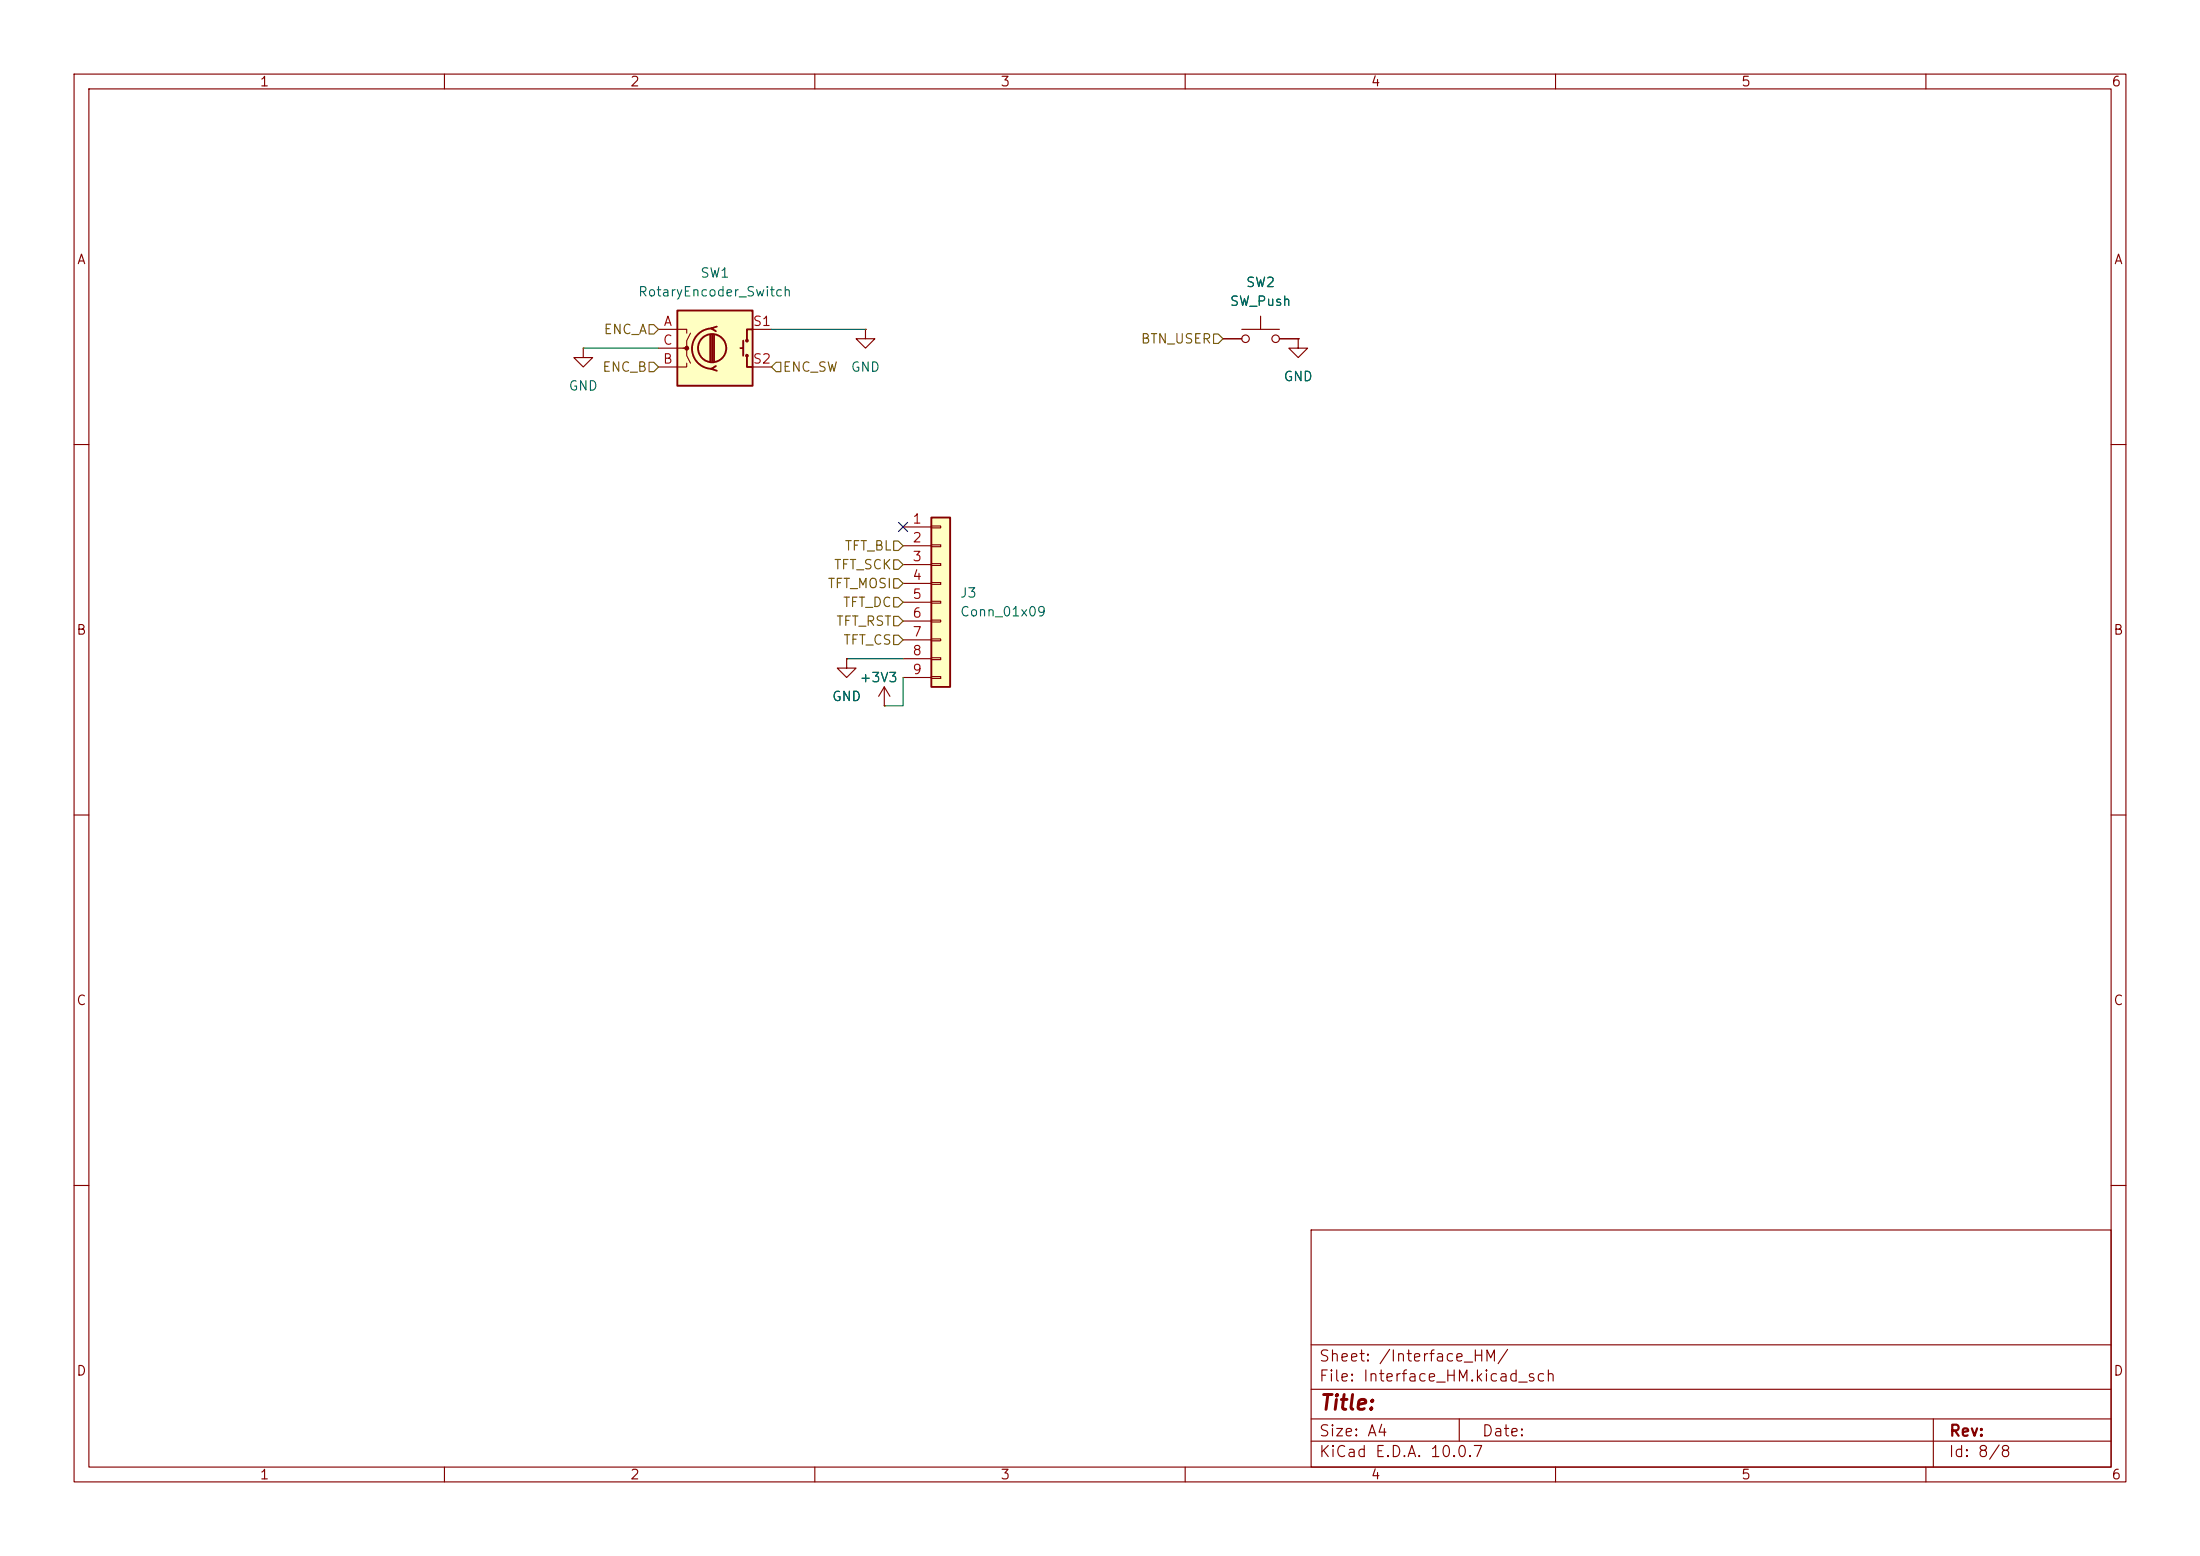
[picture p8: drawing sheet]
(kicad_sch
 (version 20260306)
 (generator "eeschema")
 (generator_version "10.0")
 (paper "A4")
 (lib_symbols
  (symbol "Connector_Generic:Conn_01x09"
   (pin_names
    (offset 1.016) (hide yes)) (exclude_from_sim no) (in_bom yes) (on_board yes)
   (in_pos_files yes)
   (duplicate_pin_numbers_are_jumpers no)
   (property "Reference" "J" (at 0 12.7 0) (show_name no) (do_not_autoplace no) (effects (font (size 1.27 1.27))))
   (property "Value" "Conn_01x09" (at 0 -12.7 0) (show_name no) (do_not_autoplace no) (effects (font (size 1.27 1.27))))
   (property "Footprint" "" (at 0 0 0) (show_name no) (do_not_autoplace no) (hide yes) (effects (font (size 1.27 1.27))))
   (property "Datasheet" "" (at 0 0 0) (show_name no) (do_not_autoplace no) (hide yes) (effects (font (size 1.27 1.27))))
   (property "Description" "Generic connector, single row, 01x09, script generated (kicad-library-utils/schlib/autogen/connector/)" (at 0 0 0) (show_name no) (do_not_autoplace no) (hide yes) (effects (font (size 1.27 1.27))))
   (symbol "Conn_01x09_1_1"
    (rectangle (start -1.27 11.43) (end 1.27 -11.43) (stroke (width 0.254) (type default)) (fill (type background)))
    (rectangle (start -1.27 10.287) (end 0 10.033) (stroke (width 0.1524) (type default)) (fill (type none)))
    (rectangle (start -1.27 7.747) (end 0 7.493) (stroke (width 0.1524) (type default)) (fill (type none)))
    (rectangle (start -1.27 5.207) (end 0 4.953) (stroke (width 0.1524) (type default)) (fill (type none)))
    (rectangle (start -1.27 2.667) (end 0 2.413) (stroke (width 0.1524) (type default)) (fill (type none)))
    (rectangle (start -1.27 0.127) (end 0 -0.127) (stroke (width 0.1524) (type default)) (fill (type none)))
    (rectangle (start -1.27 -2.413) (end 0 -2.667) (stroke (width 0.1524) (type default)) (fill (type none)))
    (rectangle (start -1.27 -4.953) (end 0 -5.207) (stroke (width 0.1524) (type default)) (fill (type none)))
    (rectangle (start -1.27 -7.493) (end 0 -7.747) (stroke (width 0.1524) (type default)) (fill (type none)))
    (rectangle (start -1.27 -10.033) (end 0 -10.287) (stroke (width 0.1524) (type default)) (fill (type none)))
    (pin passive line (at -5.08 10.16 0) (length 3.81) (name "Pin_1" (effects (font (size 1.27 1.27)))) (number "1" (effects (font (size 1.27 1.27)))))
    (pin passive line (at -5.08 7.62 0) (length 3.81) (name "Pin_2" (effects (font (size 1.27 1.27)))) (number "2" (effects (font (size 1.27 1.27)))))
    (pin passive line (at -5.08 5.08 0) (length 3.81) (name "Pin_3" (effects (font (size 1.27 1.27)))) (number "3" (effects (font (size 1.27 1.27)))))
    (pin passive line (at -5.08 2.54 0) (length 3.81) (name "Pin_4" (effects (font (size 1.27 1.27)))) (number "4" (effects (font (size 1.27 1.27)))))
    (pin passive line (at -5.08 0 0) (length 3.81) (name "Pin_5" (effects (font (size 1.27 1.27)))) (number "5" (effects (font (size 1.27 1.27)))))
    (pin passive line (at -5.08 -2.54 0) (length 3.81) (name "Pin_6" (effects (font (size 1.27 1.27)))) (number "6" (effects (font (size 1.27 1.27)))))
    (pin passive line (at -5.08 -5.08 0) (length 3.81) (name "Pin_7" (effects (font (size 1.27 1.27)))) (number "7" (effects (font (size 1.27 1.27)))))
    (pin passive line (at -5.08 -7.62 0) (length 3.81) (name "Pin_8" (effects (font (size 1.27 1.27)))) (number "8" (effects (font (size 1.27 1.27)))))
    (pin passive line (at -5.08 -10.16 0) (length 3.81) (name "Pin_9" (effects (font (size 1.27 1.27)))) (number "9" (effects (font (size 1.27 1.27))))))
   (embedded_fonts no))
  (symbol "Device:RotaryEncoder_Switch"
   (pin_names
    (offset 0.254) (hide yes)) (exclude_from_sim no) (in_bom yes) (on_board yes)
   (in_pos_files yes)
   (duplicate_pin_numbers_are_jumpers no)
   (property "Reference" "SW" (at 0 6.604 0) (show_name no) (do_not_autoplace no) (effects (font (size 1.27 1.27))))
   (property "Value" "RotaryEncoder_Switch" (at 0 -6.604 0) (show_name no) (do_not_autoplace no) (effects (font (size 1.27 1.27))))
   (property "Footprint" "" (at -3.81 4.064 0) (show_name no) (do_not_autoplace no) (hide yes) (effects (font (size 1.27 1.27))))
   (property "Datasheet" "" (at 0 6.604 0) (show_name no) (do_not_autoplace no) (hide yes) (effects (font (size 1.27 1.27))))
   (property "Description" "Rotary encoder, dual channel, incremental quadrate outputs, with switch" (at 0 0 0) (show_name no) (do_not_autoplace no) (hide yes) (effects (font (size 1.27 1.27))))
   (symbol "RotaryEncoder_Switch_0_1"
    (rectangle (start -5.08 5.08) (end 5.08 -5.08) (stroke (width 0.254) (type default)) (fill (type background)))
    (polyline (pts (xy -5.08 2.54) (xy -3.81 2.54) (xy -3.81 2.032)) (stroke (width 0) (type default)) (fill (type none)))
    (polyline (pts (xy -5.08 0) (xy -3.81 0) (xy -3.81 -1.016) (xy -3.302 -2.032)) (stroke (width 0) (type default)) (fill (type none)))
    (polyline (pts (xy -5.08 -2.54) (xy -3.81 -2.54) (xy -3.81 -2.032)) (stroke (width 0) (type default)) (fill (type none)))
    (polyline (pts (xy -4.318 0) (xy -3.81 0) (xy -3.81 1.016) (xy -3.302 2.032)) (stroke (width 0) (type default)) (fill (type none)))
    (circle (center -3.81 0) (radius 0.254) (stroke (width 0) (type default)) (fill (type outline)))
    (polyline (pts (xy -0.635 -1.778) (xy -0.635 1.778)) (stroke (width 0.254) (type default)) (fill (type none)))
    (circle (center -0.381 0) (radius 1.905) (stroke (width 0.254) (type default)) (fill (type none)))
    (polyline (pts (xy -0.381 -1.778) (xy -0.381 1.778)) (stroke (width 0.254) (type default)) (fill (type none)))
    (arc (start -0.381 -2.794) (mid -3.0988 -0.0635) (end -0.381 2.667) (stroke (width 0.254) (type default)) (fill (type none)))
    (polyline (pts (xy -0.127 1.778) (xy -0.127 -1.778)) (stroke (width 0.254) (type default)) (fill (type none)))
    (polyline (pts (xy 0.254 2.921) (xy -0.508 2.667) (xy 0.127 2.286)) (stroke (width 0.254) (type default)) (fill (type none)))
    (polyline (pts (xy 0.254 -3.048) (xy -0.508 -2.794) (xy 0.127 -2.413)) (stroke (width 0.254) (type default)) (fill (type none)))
    (polyline (pts (xy 3.81 1.016) (xy 3.81 -1.016)) (stroke (width 0.254) (type default)) (fill (type none)))
    (polyline (pts (xy 3.81 0) (xy 3.429 0)) (stroke (width 0.254) (type default)) (fill (type none)))
    (circle (center 4.318 1.016) (radius 0.127) (stroke (width 0.254) (type default)) (fill (type none)))
    (circle (center 4.318 -1.016) (radius 0.127) (stroke (width 0.254) (type default)) (fill (type none)))
    (polyline (pts (xy 5.08 2.54) (xy 4.318 2.54) (xy 4.318 1.016)) (stroke (width 0.254) (type default)) (fill (type none)))
    (polyline (pts (xy 5.08 -2.54) (xy 4.318 -2.54) (xy 4.318 -1.016)) (stroke (width 0.254) (type default)) (fill (type none))))
   (symbol "RotaryEncoder_Switch_1_1"
    (pin passive line (at -7.62 2.54 0) (length 2.54) (name "A" (effects (font (size 1.27 1.27)))) (number "A" (effects (font (size 1.27 1.27)))))
    (pin passive line (at -7.62 -2.54 0) (length 2.54) (name "B" (effects (font (size 1.27 1.27)))) (number "B" (effects (font (size 1.27 1.27)))))
    (pin passive line (at -7.62 0 0) (length 2.54) (name "C" (effects (font (size 1.27 1.27)))) (number "C" (effects (font (size 1.27 1.27)))))
    (pin passive line (at 7.62 2.54 180) (length 2.54) (name "S1" (effects (font (size 1.27 1.27)))) (number "S1" (effects (font (size 1.27 1.27)))))
    (pin passive line (at 7.62 -2.54 180) (length 2.54) (name "S2" (effects (font (size 1.27 1.27)))) (number "S2" (effects (font (size 1.27 1.27))))))
   (embedded_fonts no))
  (symbol "Switch:SW_Push"
   (pin_numbers (hide yes))
   (pin_names
    (offset 1.016) (hide yes)) (exclude_from_sim no) (in_bom yes) (on_board yes)
   (in_pos_files yes)
   (duplicate_pin_numbers_are_jumpers no)
   (property "Reference" "SW" (at 1.27 2.54 0) (show_name no) (do_not_autoplace no) (effects (font (size 1.27 1.27)) (justify left)))
   (property "Value" "SW_Push" (at 0 -1.524 0) (show_name no) (do_not_autoplace no) (effects (font (size 1.27 1.27))))
   (property "Footprint" "" (at 0 5.08 0) (show_name no) (do_not_autoplace no) (hide yes) (effects (font (size 1.27 1.27))))
   (property "Datasheet" "" (at 0 5.08 0) (show_name no) (do_not_autoplace no) (hide yes) (effects (font (size 1.27 1.27))))
   (property "Description" "Push button switch, generic, two pins" (at 0 0 0) (show_name no) (do_not_autoplace no) (hide yes) (effects (font (size 1.27 1.27))))
   (symbol "SW_Push_0_1"
    (circle (center -2.032 0) (radius 0.508) (stroke (width 0) (type default)) (fill (type none)))
    (polyline (pts (xy 0 1.27) (xy 0 3.048)) (stroke (width 0) (type default)) (fill (type none)))
    (circle (center 2.032 0) (radius 0.508) (stroke (width 0) (type default)) (fill (type none)))
    (polyline (pts (xy 2.54 1.27) (xy -2.54 1.27)) (stroke (width 0) (type default)) (fill (type none)))
    (pin passive line (at -5.08 0 0) (length 2.54) (name "1" (effects (font (size 1.27 1.27)))) (number "1" (effects (font (size 1.27 1.27)))))
    (pin passive line (at 5.08 0 180) (length 2.54) (name "2" (effects (font (size 1.27 1.27)))) (number "2" (effects (font (size 1.27 1.27))))))
   (embedded_fonts no))
  (symbol "power:+3V3"
   (power global)
   (pin_numbers (hide yes))
   (pin_names
    (offset 0) (hide yes)) (exclude_from_sim no) (in_bom yes) (on_board yes)
   (in_pos_files yes)
   (duplicate_pin_numbers_are_jumpers no)
   (property "Reference" "#PWR" (at 0 -3.81 0) (show_name no) (do_not_autoplace no) (hide yes) (effects (font (size 1.27 1.27))))
   (property "Value" "+3V3" (at 0 3.556 0) (show_name no) (do_not_autoplace no) (effects (font (size 1.27 1.27))))
   (property "Footprint" "" (at 0 0 0) (show_name no) (do_not_autoplace no) (hide yes) (effects (font (size 1.27 1.27))))
   (property "Datasheet" "" (at 0 0 0) (show_name no) (do_not_autoplace no) (hide yes) (effects (font (size 1.27 1.27))))
   (property "Description" "Power symbol creates a global label with name \"+3V3\"" (at 0 0 0) (show_name no) (do_not_autoplace no) (hide yes) (effects (font (size 1.27 1.27))))
   (symbol "+3V3_0_1"
    (polyline (pts (xy -0.762 1.27) (xy 0 2.54)) (stroke (width 0) (type default)) (fill (type none)))
    (polyline (pts (xy 0 2.54) (xy 0.762 1.27)) (stroke (width 0) (type default)) (fill (type none)))
    (polyline (pts (xy 0 0) (xy 0 2.54)) (stroke (width 0) (type default)) (fill (type none))))
   (symbol "+3V3_1_1"
    (pin power_in line (at 0 0 90) (length 0) (name "" (effects (font (size 1.27 1.27)))) (number "1" (effects (font (size 1.27 1.27))))))
   (embedded_fonts no))
  (symbol "power:GND"
   (power global)
   (pin_numbers (hide yes))
   (pin_names
    (offset 0) (hide yes)) (exclude_from_sim no) (in_bom yes) (on_board yes)
   (in_pos_files yes)
   (duplicate_pin_numbers_are_jumpers no)
   (property "Reference" "#PWR" (at 0 -6.35 0) (show_name no) (do_not_autoplace no) (hide yes) (effects (font (size 1.27 1.27))))
   (property "Value" "GND" (at 0 -3.81 0) (show_name no) (do_not_autoplace no) (effects (font (size 1.27 1.27))))
   (property "Footprint" "" (at 0 0 0) (show_name no) (do_not_autoplace no) (hide yes) (effects (font (size 1.27 1.27))))
   (property "Datasheet" "" (at 0 0 0) (show_name no) (do_not_autoplace no) (hide yes) (effects (font (size 1.27 1.27))))
   (property "Description" "Power symbol creates a global label with name \"GND\" , ground" (at 0 0 0) (show_name no) (do_not_autoplace no) (hide yes) (effects (font (size 1.27 1.27))))
   (symbol "GND_0_1"
    (polyline (pts (xy 0 0) (xy 0 -1.27) (xy 1.27 -1.27) (xy 0 -2.54) (xy -1.27 -1.27) (xy 0 -1.27)) (stroke (width 0) (type default)) (fill (type none))))
   (symbol "GND_1_1"
    (pin power_in line (at 0 0 270) (length 0) (name "" (effects (font (size 1.27 1.27)))) (number "1" (effects (font (size 1.27 1.27))))))
   (embedded_fonts no)))
 (no_connect
  (at 121.92 71.12))
 (wire
  (pts (xy 114.3 88.9) (xy 121.92 88.9))
  (stroke (width 0) (type default)))
 (wire
  (pts (xy 78.74 46.99) (xy 88.9 46.99))
  (stroke (width 0) (type default)))
 (wire
  (pts (xy 104.14 44.45) (xy 116.84 44.45))
  (stroke (width 0) (type default)))
 (wire
  (pts (xy 121.92 95.25) (xy 119.38 95.25))
  (stroke (width 0) (type default)))
 (wire
  (pts (xy 121.92 91.44) (xy 121.92 95.25))
  (stroke (width 0) (type default)))
 (hierarchical_label "TFT_DC"
  (shape input)
  (at 121.92 81.28 180)
  (effects (font (size 1.27 1.27)) (justify right)))
 (hierarchical_label "TFT_BL"
  (shape input)
  (at 121.92 73.66 180)
  (effects (font (size 1.27 1.27)) (justify right)))
 (hierarchical_label "ENC_A"
  (shape input)
  (at 88.9 44.45 180)
  (effects (font (size 1.27 1.27)) (justify right)))
 (hierarchical_label "TFT_SCK"
  (shape input)
  (at 121.92 76.2 180)
  (effects (font (size 1.27 1.27)) (justify right)))
 (hierarchical_label "TFT_CS"
  (shape input)
  (at 121.92 86.36 180)
  (effects (font (size 1.27 1.27)) (justify right)))
 (hierarchical_label "TFT_RST"
  (shape input)
  (at 121.92 83.82 180)
  (effects (font (size 1.27 1.27)) (justify right)))
 (hierarchical_label "TFT_MOSI"
  (shape input)
  (at 121.92 78.74 180)
  (effects (font (size 1.27 1.27)) (justify right)))
 (hierarchical_label "ENC_SW"
  (shape input)
  (at 104.14 49.53 0)
  (effects (font (size 1.27 1.27)) (justify left)))
 (hierarchical_label "BTN_USER"
  (shape input)
  (at 165.1 45.72 180)
  (effects (font (size 1.27 1.27)) (justify right)))
 (hierarchical_label "ENC_B"
  (shape input)
  (at 88.9 49.53 180)
  (effects (font (size 1.27 1.27)) (justify right)))
 (symbol
  (lib_id "power:GND")
  (at 114.3 88.9 0)
  (unit 1)
  (body_style 1)
  (exclude_from_sim no)
  (in_bom yes)
  (on_board yes)
  (in_pos_files yes)
  (dnp no)
  (fields_autoplaced yes)
  (property "Reference" "#PWR026" (at 114.3 95.25 0) (hide yes) (show_name no) (do_not_autoplace no) (effects (font (size 1.27 1.27))))
  (property "Value" "GND" (at 114.3 93.98 0) (show_name no) (do_not_autoplace no) (effects (font (size 1.27 1.27))))
  (property "Footprint" "" (at 114.3 88.9 0) (hide yes) (show_name no) (do_not_autoplace no) (effects (font (size 1.27 1.27))))
  (property "Datasheet" "" (at 114.3 88.9 0) (hide yes) (show_name no) (do_not_autoplace no) (effects (font (size 1.27 1.27))))
  (property "Description" "Power symbol creates a global label with name \"GND\" , ground" (at 114.3 88.9 0) (hide yes) (show_name no) (do_not_autoplace no) (effects (font (size 1.27 1.27))))
  (pin "1"))
 (symbol
  (lib_id "power:+3V3")
  (at 119.38 95.25 0)
  (unit 1)
  (body_style 1)
  (exclude_from_sim no)
  (in_bom yes)
  (on_board yes)
  (in_pos_files yes)
  (dnp no)
  (property "Reference" "#PWR027" (at 119.38 99.06 0) (hide yes) (show_name no) (do_not_autoplace no) (effects (font (size 1.27 1.27))))
  (property "Value" "+3V3" (at 118.618 91.44 0) (show_name no) (do_not_autoplace no) (effects (font (size 1.27 1.27))))
  (property "Footprint" "" (at 119.38 95.25 0) (hide yes) (show_name no) (do_not_autoplace no) (effects (font (size 1.27 1.27))))
  (property "Datasheet" "" (at 119.38 95.25 0) (hide yes) (show_name no) (do_not_autoplace no) (effects (font (size 1.27 1.27))))
  (property "Description" "Power symbol creates a global label with name \"+3V3\"" (at 119.38 95.25 0) (hide yes) (show_name no) (do_not_autoplace no) (effects (font (size 1.27 1.27))))
  (pin "1"))
 (symbol
  (lib_id "Switch:SW_Push")
  (at 170.18 45.72 0)
  (unit 1)
  (body_style 1)
  (exclude_from_sim no)
  (in_bom yes)
  (on_board yes)
  (in_pos_files yes)
  (dnp no)
  (fields_autoplaced yes)
  (property "Reference" "SW2" (at 170.18 38.1 0) (show_name no) (do_not_autoplace no) (effects (font (size 1.27 1.27))))
  (property "Value" "SW_Push" (at 170.18 40.64 0) (show_name no) (do_not_autoplace no) (effects (font (size 1.27 1.27))))
  (property "Footprint" "Button_Switch_THT:SW_PUSH_6mm" (at 170.18 40.64 0) (hide yes) (show_name no) (do_not_autoplace no) (effects (font (size 1.27 1.27))))
  (property "Datasheet" "" (at 170.18 40.64 0) (hide yes) (show_name no) (do_not_autoplace no) (effects (font (size 1.27 1.27))))
  (property "Description" "Push button switch, generic, two pins" (at 170.18 45.72 0) (hide yes) (show_name no) (do_not_autoplace no) (effects (font (size 1.27 1.27))))
  (pin "2")
  (pin "1"))
 (symbol
  (lib_id "Device:RotaryEncoder_Switch")
  (at 96.52 46.99 0)
  (unit 1)
  (body_style 1)
  (exclude_from_sim no)
  (in_bom yes)
  (on_board yes)
  (in_pos_files yes)
  (dnp no)
  (fields_autoplaced yes)
  (property "Reference" "SW1" (at 96.52 36.83 0) (show_name no) (do_not_autoplace no) (effects (font (size 1.27 1.27))))
  (property "Value" "RotaryEncoder_Switch" (at 96.52 39.37 0) (show_name no) (do_not_autoplace no) (effects (font (size 1.27 1.27))))
  (property "Footprint" "Rotary_Encoder:RotaryEncoder_Alps_EC11E-Switch_Vertical_H20mm_CircularMountingHoles" (at 92.71 42.926 0) (hide yes) (show_name no) (do_not_autoplace no) (effects (font (size 1.27 1.27))))
  (property "Datasheet" "" (at 96.52 40.386 0) (hide yes) (show_name no) (do_not_autoplace no) (effects (font (size 1.27 1.27))))
  (property "Description" "Rotary encoder, dual channel, incremental quadrate outputs, with switch" (at 96.52 46.99 0) (hide yes) (show_name no) (do_not_autoplace no) (effects (font (size 1.27 1.27))))
  (pin "S1")
  (pin "A")
  (pin "B")
  (pin "C")
  (pin "S2"))
 (symbol
  (lib_id "power:GND")
  (at 116.84 44.45 0)
  (unit 1)
  (body_style 1)
  (exclude_from_sim no)
  (in_bom yes)
  (on_board yes)
  (in_pos_files yes)
  (dnp no)
  (fields_autoplaced yes)
  (property "Reference" "#PWR024" (at 116.84 50.8 0) (hide yes) (show_name no) (do_not_autoplace no) (effects (font (size 1.27 1.27))))
  (property "Value" "GND" (at 116.84 49.53 0) (show_name no) (do_not_autoplace no) (effects (font (size 1.27 1.27))))
  (property "Footprint" "" (at 116.84 44.45 0) (hide yes) (show_name no) (do_not_autoplace no) (effects (font (size 1.27 1.27))))
  (property "Datasheet" "" (at 116.84 44.45 0) (hide yes) (show_name no) (do_not_autoplace no) (effects (font (size 1.27 1.27))))
  (property "Description" "Power symbol creates a global label with name \"GND\" , ground" (at 116.84 44.45 0) (hide yes) (show_name no) (do_not_autoplace no) (effects (font (size 1.27 1.27))))
  (pin "1"))
 (symbol
  (lib_id "Connector_Generic:Conn_01x09")
  (at 127 81.28 0)
  (unit 1)
  (body_style 1)
  (exclude_from_sim no)
  (in_bom yes)
  (on_board yes)
  (in_pos_files yes)
  (dnp no)
  (fields_autoplaced yes)
  (property "Reference" "J3" (at 129.54 80.0099 0) (show_name no) (do_not_autoplace no) (effects (font (size 1.27 1.27)) (justify left)))
  (property "Value" "Conn_01x09" (at 129.54 82.5499 0) (show_name no) (do_not_autoplace no) (effects (font (size 1.27 1.27)) (justify left)))
  (property "Footprint" "Connector_PinHeader_2.54mm:PinHeader_1x09_P2.54mm_Vertical" (at 127 81.28 0) (hide yes) (show_name no) (do_not_autoplace no) (effects (font (size 1.27 1.27))))
  (property "Datasheet" "" (at 127 81.28 0) (hide yes) (show_name no) (do_not_autoplace no) (effects (font (size 1.27 1.27))))
  (property "Description" "Generic connector, single row, 01x09, script generated (kicad-library-utils/schlib/autogen/connector/)" (at 127 81.28 0) (hide yes) (show_name no) (do_not_autoplace no) (effects (font (size 1.27 1.27))))
  (pin "4")
  (pin "1")
  (pin "2")
  (pin "3")
  (pin "7")
  (pin "6")
  (pin "5")
  (pin "8")
  (pin "9"))
 (symbol
  (lib_id "power:GND")
  (at 175.26 45.72 0)
  (unit 1)
  (body_style 1)
  (exclude_from_sim no)
  (in_bom yes)
  (on_board yes)
  (in_pos_files yes)
  (dnp no)
  (fields_autoplaced yes)
  (property "Reference" "#PWR025" (at 175.26 52.07 0) (hide yes) (show_name no) (do_not_autoplace no) (effects (font (size 1.27 1.27))))
  (property "Value" "GND" (at 175.26 50.8 0) (show_name no) (do_not_autoplace no) (effects (font (size 1.27 1.27))))
  (property "Footprint" "" (at 175.26 45.72 0) (hide yes) (show_name no) (do_not_autoplace no) (effects (font (size 1.27 1.27))))
  (property "Datasheet" "" (at 175.26 45.72 0) (hide yes) (show_name no) (do_not_autoplace no) (effects (font (size 1.27 1.27))))
  (property "Description" "Power symbol creates a global label with name \"GND\" , ground" (at 175.26 45.72 0) (hide yes) (show_name no) (do_not_autoplace no) (effects (font (size 1.27 1.27))))
  (pin "1"))
 (symbol
  (lib_id "power:GND")
  (at 78.74 46.99 0)
  (unit 1)
  (body_style 1)
  (exclude_from_sim no)
  (in_bom yes)
  (on_board yes)
  (in_pos_files yes)
  (dnp no)
  (fields_autoplaced yes)
  (property "Reference" "#PWR023" (at 78.74 53.34 0) (hide yes) (show_name no) (do_not_autoplace no) (effects (font (size 1.27 1.27))))
  (property "Value" "GND" (at 78.74 52.07 0) (show_name no) (do_not_autoplace no) (effects (font (size 1.27 1.27))))
  (property "Footprint" "" (at 78.74 46.99 0) (hide yes) (show_name no) (do_not_autoplace no) (effects (font (size 1.27 1.27))))
  (property "Datasheet" "" (at 78.74 46.99 0) (hide yes) (show_name no) (do_not_autoplace no) (effects (font (size 1.27 1.27))))
  (property "Description" "Power symbol creates a global label with name \"GND\" , ground" (at 78.74 46.99 0) (hide yes) (show_name no) (do_not_autoplace no) (effects (font (size 1.27 1.27))))
  (pin "1")))
